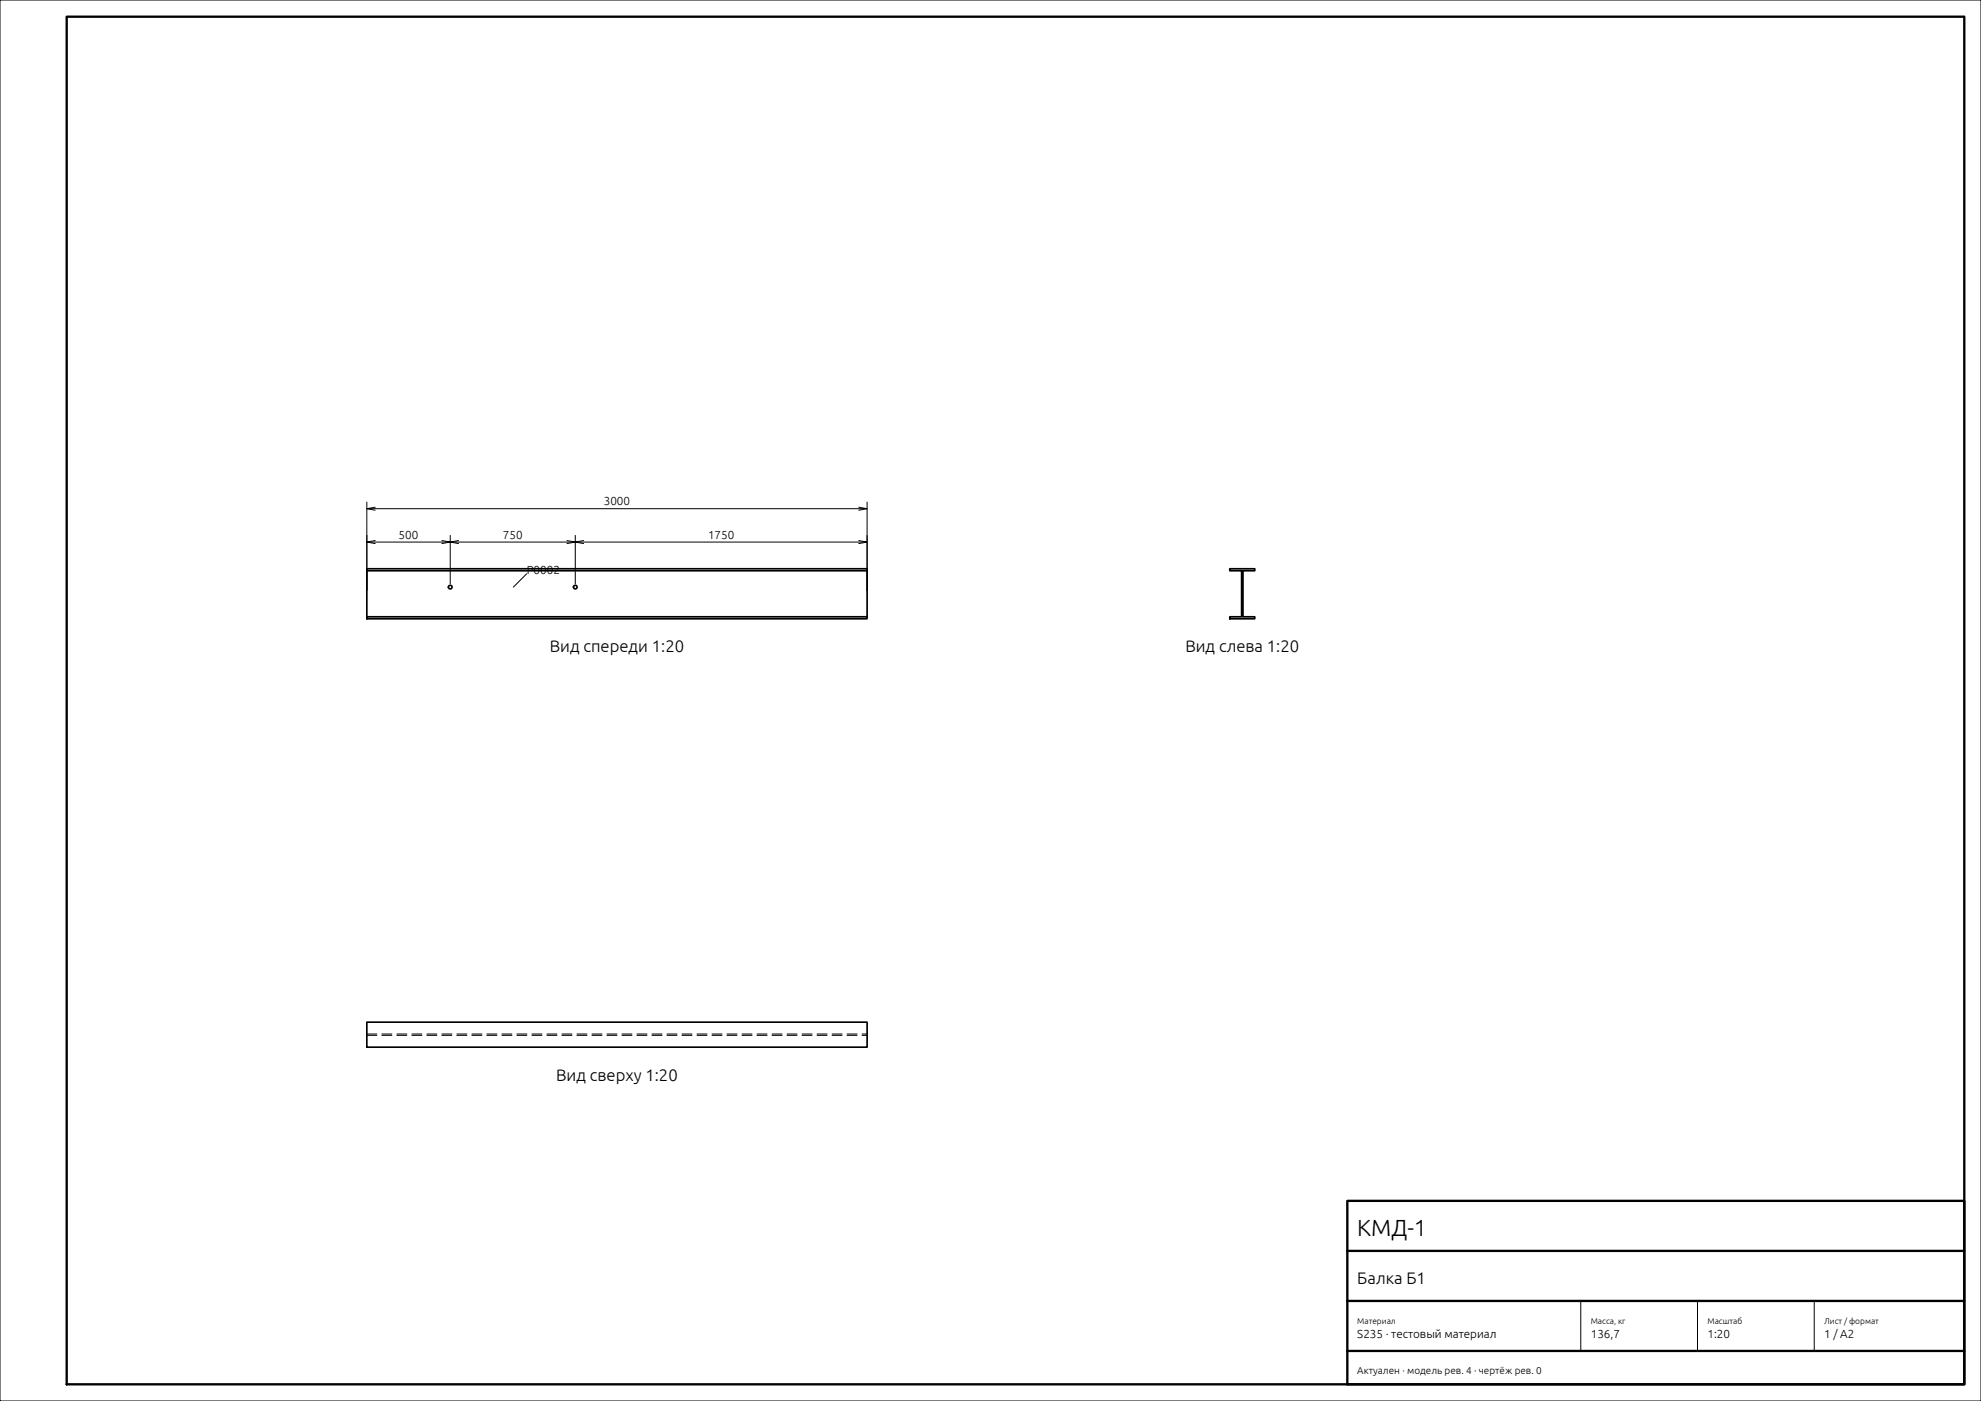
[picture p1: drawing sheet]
<svg xmlns="http://www.w3.org/2000/svg" width="594mm" height="420mm" viewBox="0 0 594 420" stroke-linecap="round" stroke-linejoin="round" font-family="sans-serif">
<g fill="none" stroke="#000" stroke-width=".3">
<path d="M0 0h594v420h-594zM110 150.5v26.5M110 152.5h150M112.5 152.1l-2.5 .4 2.5 .5M257.5 152.1l2.5 .4-2.5 .5M260 150.5v26.5M110 162.5h150M112.5 162.1l-2.5 .4 2.5 .5M132.5 162.1l2.5 .4-2.5 .5M135 160.5v14.5M137.5 162.1l-2.5 .4 2.5 .5M157.9 172l-4 4"/>
<path d="M170 162.1l2.5 .4-2.5 .5M172.5 160.5v14.5M175 162.1l-2.5 .4 2.5 .5M257.5 162.1l2.5 .4-2.5 .5M474 390v15M509 390v15M544 390v15"/>
</g>
<path d="M20 5h569v410h-569zM404 360h185v55h-185zM404 375h185M404 390h185M404 405h185" fill="none" stroke="#000" stroke-width=".7"/>
<g fill="none" stroke="#000" stroke-width=".5">
<path d="M110 171.1h150M368.7 170.5h7.5v.6h-3.5v13.8h3.5v.6h-7.5v-.6h3.6v-13.8h-3.6zM110 184.9h150v.6h-150zM110 184.9v-14.4h150v14.4M110 306.4h150v7.5h-150z"/>
<circle cx="135" cy="176" r=".55"/>
<circle cx="172.5" cy="176" r=".55"/>
</g>
<path d="M372.3 176.6h.4M372.3 175.5h.4M110 310.4h150M110 310h150" fill="none" stroke="#000" stroke-width=".3" stroke-dasharray="3 1.5"/>
<text font-size="7" x="407" y="370.5">КМД-1</text>
<g font-size="5">
<text x="164.9" y="195.5">Вид спереди 1:20</text>
<text x="355.4" y="195.5">Вид слева 1:20</text>
<text x="166.8" y="323.9">Вид сверху 1:20</text>
<text x="407" y="385">Балка Б1</text>
</g>
<g font-size="3.5">
<text x="181" y="151.5">3000</text>
<text x="119.5" y="161.5">500</text>
<text x="150.8" y="161.5">750</text>
<text x="212.3" y="161.5">1750</text>
<text x="157.9" y="172">P0002</text>
<text x="407" y="401">S235 · тестовый материал</text>
<text x="477" y="401">136,7</text>
<text x="512" y="401">1:20</text>
<text x="547" y="401">1 / A2</text>
</g>
<text font-size="3" x="407" y="412">Актуален · модель рев. 4 · чертёж рев. 0</text>
<g font-size="2.5">
<text x="407" y="397">Материал</text>
<text x="477" y="397">Масса, кг</text>
<text x="512" y="397">Масштаб</text>
<text x="547" y="397">Лист / формат</text>
</g>
</svg>
